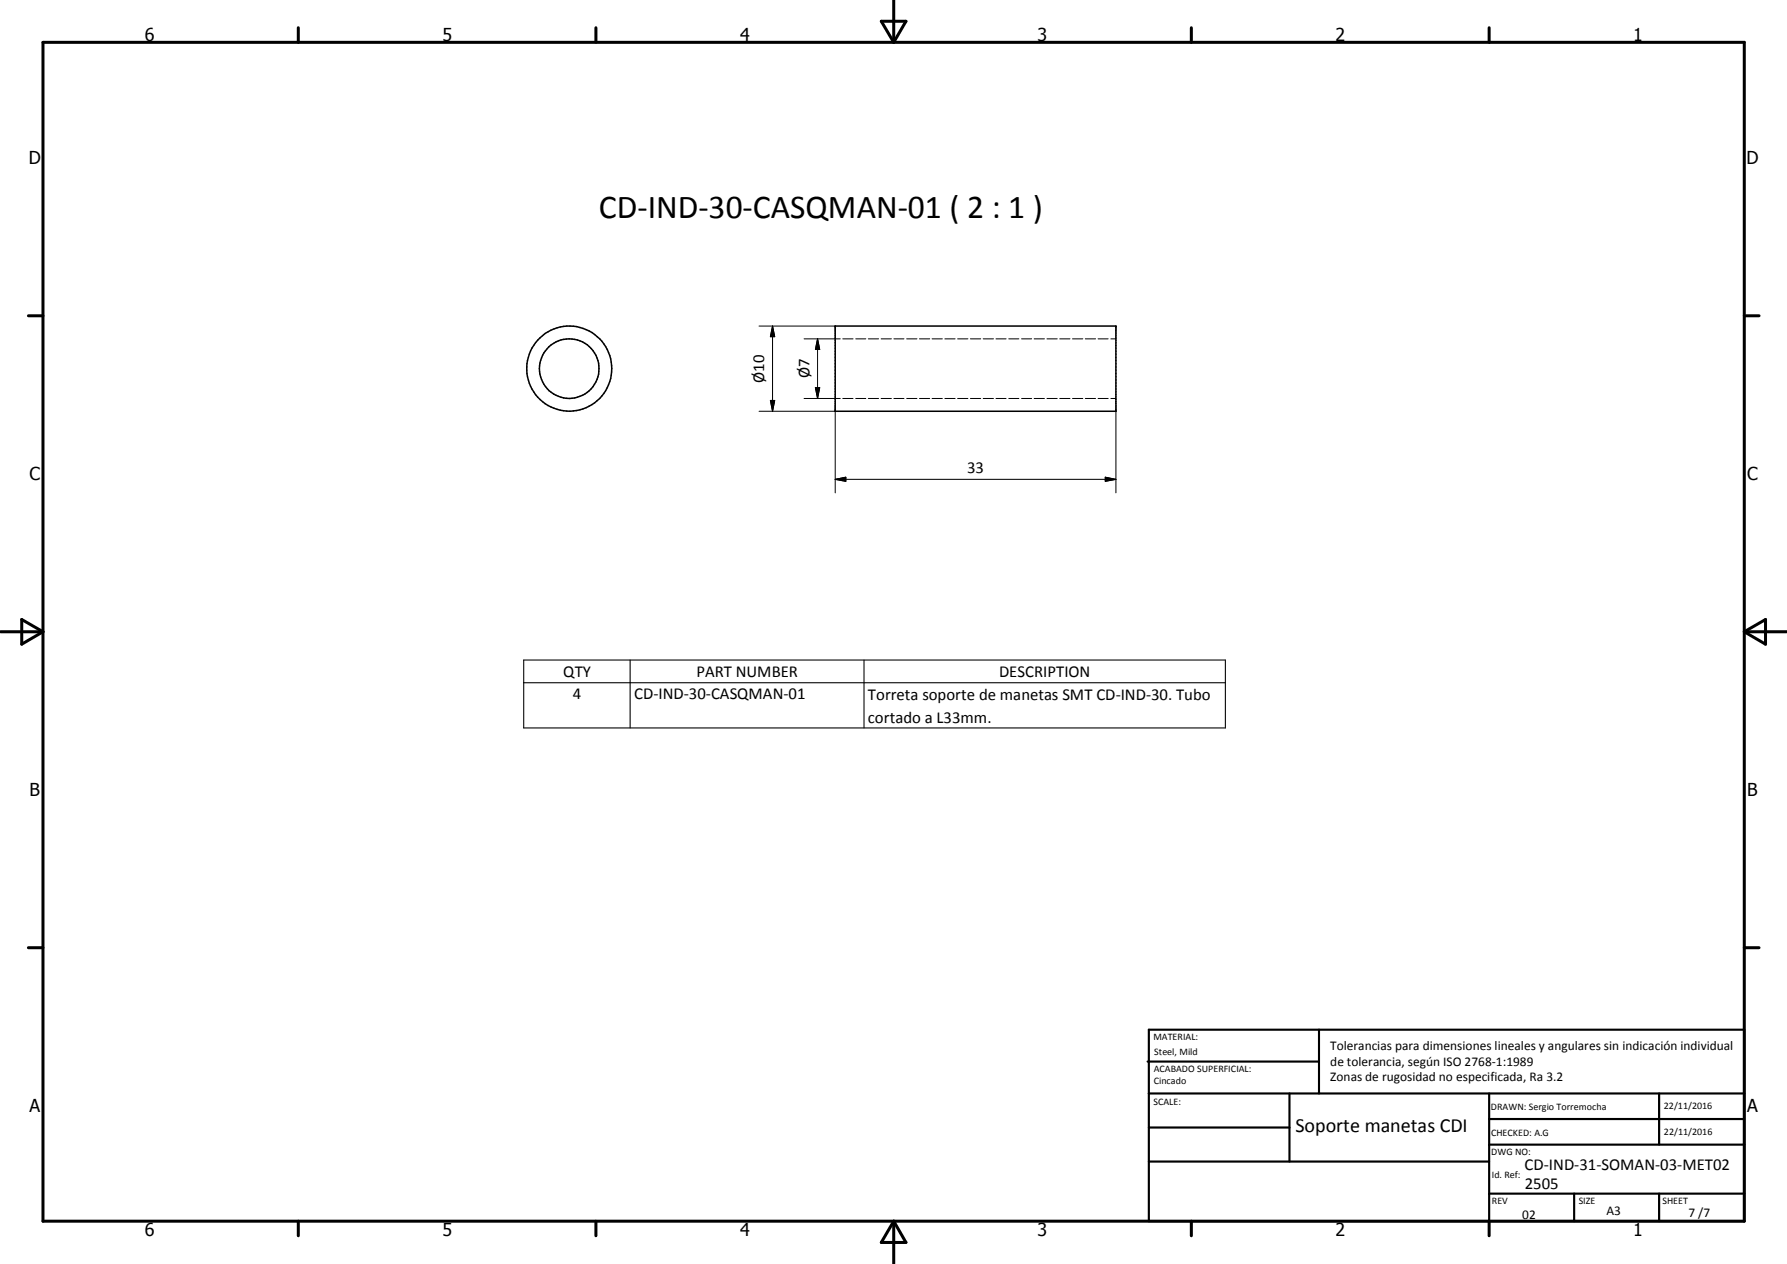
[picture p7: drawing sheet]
<svg xmlns="http://www.w3.org/2000/svg" width="420mm" height="297mm" viewBox="0 0 420 297" stroke-linecap="round" stroke-linejoin="round" font-family="sans-serif">
<g fill="none" stroke="#000" stroke-width=".35">
<path d="M196.4 76.6h66v20h-66z"/>
<circle cx="133.8" cy="86.6" r="7"/>
<circle cx="133.8" cy="86.6" r="10"/>
</g>
<g fill="none" stroke="#000" stroke-width=".24">
<path d="M178.5 76.6h17.9M181.6 76.6l.5 2.5h-1zM181.6 76.6v20M189 79.6h8.6M192.2 79.6l.5 2.5h-1zM192.2 79.6v14M198.2 79.6h2.4M201.2 79.6h2.4M204.2 79.6h2.4M207.2 79.6h2.4M210.2 79.6h2.3M213.2 79.6h2.4"/>
<path d="M216.2 79.6h2.4M219.1 79.6h2.5M222.2 79.6h2.4M225.2 79.6h2.4M228.2 79.6h2.4M231.2 79.6h2.4M234.2 79.6h2.3M237.2 79.6h2.4M240.2 79.6h2.4M243.2 79.6h2.4M246.2 79.6h2.4M249.2 79.6h2.4"/>
<path d="M252.2 79.6h2.4M255.2 79.6h2.4M258.2 79.6h2.4M261.2 79.6h1.2M178.5 96.6h17.9v19.2M181.1 94.1h1l-.5 2.5zM189 93.6h8.6M191.7 91.1h1l-.5 2.5zM198.2 93.6h2.4M201.2 93.6h2.4M204.2 93.6h2.4M207.2 93.6h2.4"/>
<path d="M210.2 93.6h2.3M213.2 93.6h2.4M216.2 93.6h2.4M219.1 93.6h2.5M222.2 93.6h2.4M225.2 93.6h2.4M228.2 93.6h2.4M231.2 93.6h2.4M234.2 93.6h2.3M237.2 93.6h2.4M240.2 93.6h2.4M243.2 93.6h2.4"/>
<path d="M246.2 93.6h2.4M249.2 93.6h2.4M252.2 93.6h2.4M255.2 93.6h2.4M258.2 93.6h2.4M261.2 93.6h1.2M262.4 96.6v19.2M196.4 112.6l2.5-.5v1zM196.4 112.6h66M259.9 112.1l2.5 .5-2.5 .5z"/>
</g>
<g fill="none" stroke="#000" stroke-width=".71">
<path d="M10.1 9.9h400v277.1h-400zM70.1 6.5v3.4M140.1 6.5v3.4M207.2 5h5.8l-2.9 4.9zM210.1 0v9.9M280.1 6.5v3.4M350.1 6.5v3.4M6.7 74.2h3.4M410.1 74.2h3.5M.1 148.5h10M5.1 145.6l5 2.9-5 2.9zM410.1 148.5h10"/>
<path d="M410.1 148.5l5-2.9v5.8zM6.7 222.7h3.4M410.1 222.7h3.5M70.1 287v3.4M140.1 287v3.4M210.1 287v10M210.1 287l2.9 5h-5.8zM280.1 287v3.4M350.1 287v3.4"/>
</g>
<g fill="none" stroke="#000" stroke-width=".51">
<path d="M269.8 249.5h40.3M270.1 242h140v45h-140zM270.1 257h140M303.2 257v16M310.1 242v15M350.1 257v30M390.1 257v12M270.1 265h33.1M270.1 273h80M350.1 269h60M350.1 263h60M350.1 280.5h60"/>
<path d="M370.1 280.5v6.5M390.1 280.5v6.5"/>
</g>
<path d="M123.1 155.1h165v16h-165zM148.2 155.1v16M203.1 155.1v16M123.1 160.4h165" fill="none" stroke="#000" stroke-width=".25"/>
<path d="M181.6 76.6l.5 2.5h-1zM181.1 94.1h1l-.5 2.5zM191.7 91.1h1l-.5 2.5zM192.2 79.6l.5 2.5h-1zM196.4 112.6l2.5-.5v1zM259.9 112.1l2.5 .5-2.5 .5z" fill="#000"/>
<text font-size="7.9" x="140.8" y="51.3">CD-IND-30-CASQMAN-01 ( 2 : 1 )</text>
<text font-size="4.7" x="304.6" y="266.1">Soporte manetas CDI</text>
<g font-size="4.2">
<text x="34" y="9.6">6</text>
<text x="104" y="9.6">5</text>
<text x="174" y="9.6">4</text>
<text x="244" y="9.6">3</text>
<text x="314" y="9.6">2</text>
<text x="384" y="9.6">1</text>
<text x="6.8" y="38.7">D</text>
<text x="410.6" y="38.7">D</text>
<text x="7" y="112.9">C</text>
<text x="410.8" y="112.9">C</text>
<text x="7" y="187.1">B</text>
<text x="410.8" y="187.1">B</text>
<text x="7" y="261.4">A</text>
<text x="410.8" y="261.4">A</text>
<text x="34" y="290.4">6</text>
<text x="104" y="290.4">5</text>
<text x="174" y="290.4">4</text>
<text x="244" y="290.4">3</text>
<text x="314" y="290.4">2</text>
<text x="384" y="290.4">1</text>
</g>
<g font-size="3.9">
<text x="179.7" y="90" transform="rotate(-90 179.7 90)">Ø10</text>
<text x="190.3" y="88.9" transform="rotate(-90 190.3 88.9)">Ø7</text>
<text x="227.4" y="111.1">33</text>
<text x="132.4" y="159">QTY</text>
<text x="163.7" y="159">PART NUMBER</text>
<text x="234.9" y="159">DESCRIPTION</text>
<text x="134.7" y="164.4">4</text>
<text x="149.1" y="164.4">CD-IND-30-CASQMAN-01</text>
<text x="204.1" y="164.5">Torreta soporte de manetas SMT CD-IND-30. Tubo</text>
<text x="204.1" y="169.8">cortado a L33mm.</text>
<text x="358.5" y="275">CD-IND-31-SOMAN-03-MET02</text>
<text x="358.5" y="279.4">2505</text>
</g>
<g font-size="3.1">
<text x="312.7" y="246.8">Tolerancias para dimensiones lineales y angulares sin indicación individual</text>
<text x="312.7" y="250.4">de tolerancia, según ISO 2768-1:1989</text>
<text x="312.7" y="254">Zonas de rugosidad no especificada, Ra 3.2</text>
<text x="357.9" y="286.4">02</text>
<text x="377.7" y="285.6">A3</text>
<text x="397" y="285.9">7 /7</text>
</g>
<g font-size="2.4">
<text x="271.2" y="244.4">MATERIAL:</text>
<text x="271.3" y="252">ACABADO SUPERFICIAL:</text>
<text x="271.4" y="247.9">Steel, Mild</text>
<text x="271.3" y="254.6">Cincado</text>
<text x="271.2" y="259.7">SCALE:</text>
<text x="350.6" y="260.8">DRAWN: Sergio Torremocha</text>
<text x="391.2" y="260.6">22/11/2016</text>
<text x="350.6" y="267">CHECKED: A.G</text>
<text x="391.2" y="266.7">22/11/2016</text>
<text x="350.6" y="271.4">DWG NO:</text>
<text x="350.8" y="276.9">Id. Ref:</text>
<text x="350.8" y="282.8">REV</text>
<text x="371.2" y="282.9">SIZE</text>
<text x="390.9" y="282.9">SHEET</text>
</g>
</svg>
